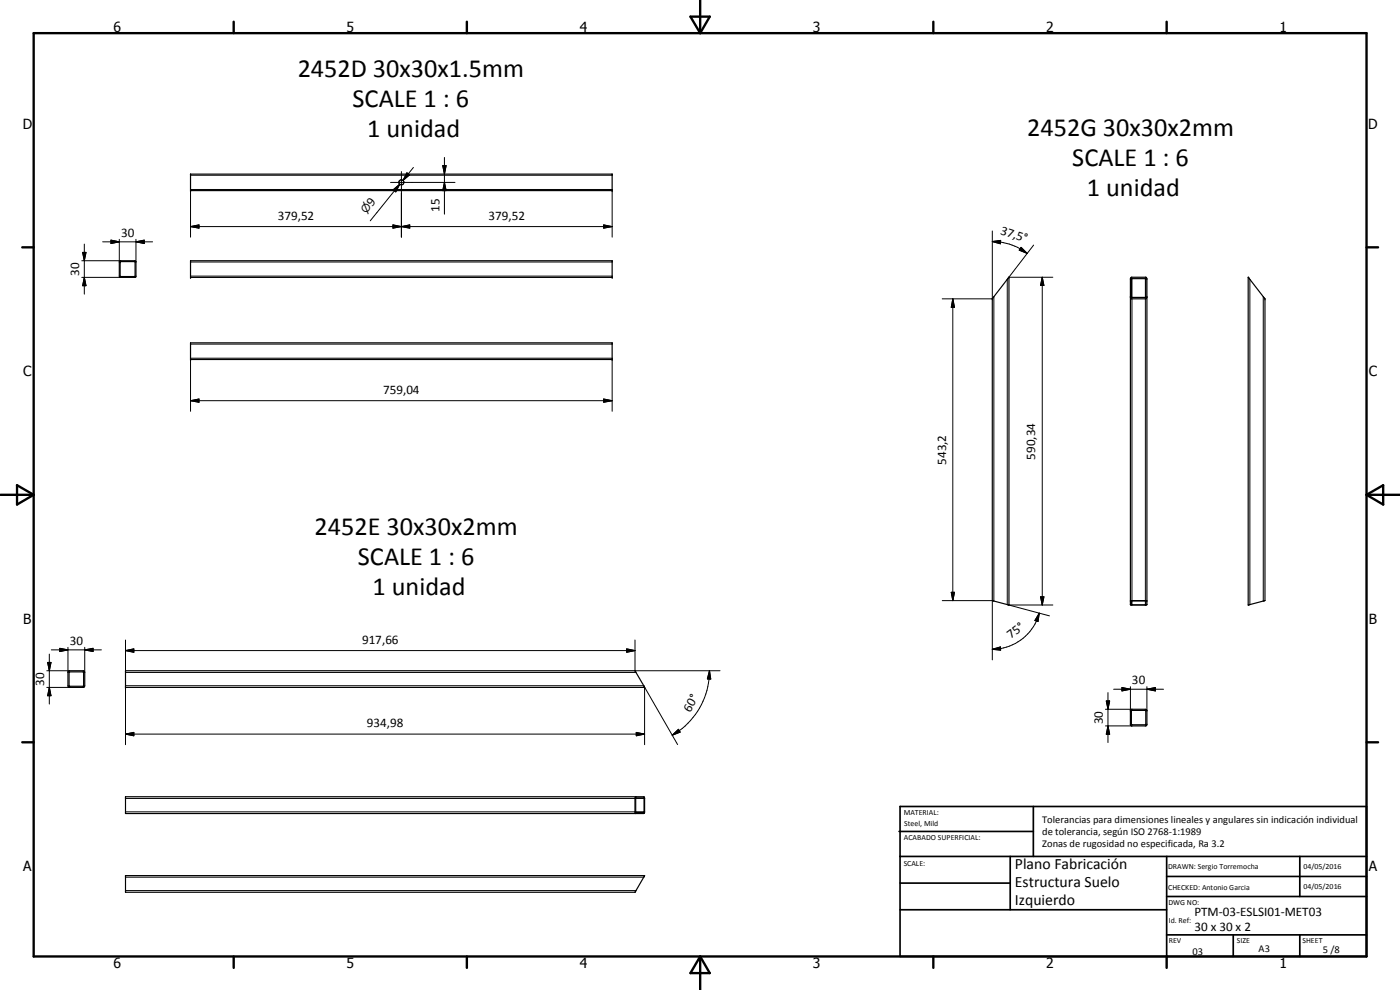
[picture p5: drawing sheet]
<svg xmlns="http://www.w3.org/2000/svg" width="420mm" height="297mm" viewBox="0 0 420 297" stroke-linecap="round" stroke-linejoin="round" font-family="sans-serif">
<g fill="none" stroke="#000" stroke-width=".35">
<path d="M57.2 52.2h126.5v5h-126.5zM35.9 78.4h4.8v4.7h-4.8zM36.1 78.5h4.4v4.4l-4.4 .1zM40.5 78.5h.1M57.2 78.2h126.5v5h-126.5zM302.7 83.2l.1 98.3-5-1.3v-90.5zM339.2 89.2l.4 .5h4.3l.3-.5M339.5 83.2h4.4l.3 .5v97.7l-.2 .1-4.8-.1v-97.7zM339.6 89.2h4.2v-5.6l-4.3 .1v5.4l.2 .1M343.8 89.2h-.1M374.6 83.2l5 6.5v90.5l-4.9 1.3zM374.6 83.2h.1"/>
<path d="M57.2 102.9h126.5v5h-126.5zM339.2 180.3h5M339.5 180.3v1.1M339.5 181.4h.1M339.5 180.3h.1M339.6 180.3h4.2l.1 1.1M339.6 181.4l.1 .1M343.8 181.4l-.1 .1M343.8 181.4h.1M20.6 201.3h4.6l.2 .5v3.9l-.2 .5h-4.6l-.2-.5v-3.9zM20.8 201.7l4.2-.1v4.3h-4.2zM37.7 201.3h152.9l2.9 4.9h-155.8z"/>
<path d="M339.3 213.1l.4-.3 4.3 .1 .2 .2-.1 4.6h-4.7zM339.6 213.2v4.2M339.6 217.4l.1 .1M339.7 213.1l4.2 .1v4.2l-4.2 .1M339.7 213.1l-.1 .1M37.7 239.1h155.5l.3 .3v4.3l-.3 .4h-155.5zM190.8 239.5l2.4-.1v4.4l-2.4-.1zM190.9 239.1l-.3 .3v4.3l.3 .4M193.3 243.6h-.1M190.6 267.7h.1M193.5 262.7h-155.8v5h152.9M193.5 262.7v.1"/>
<path d="M193.5 262.8l-2.9 4.9"/>
<circle cx="120.5" cy="54.7" r=".77"/>
</g>
<g fill="#000">
<circle cx="57.2" cy="57.2" r=".18"/>
<circle cx="57.2" cy="52.2" r=".18"/>
<circle cx="183.7" cy="57.2" r=".18"/>
<circle cx="183.7" cy="52.2" r=".18"/>
<circle cx="36.1" cy="78.5" r=".18"/>
<circle cx="57.2" cy="83.2" r=".18"/>
<circle cx="183.7" cy="83.2" r=".18"/>
<circle cx="297.8" cy="89.7" r=".18"/>
<circle cx="302.8" cy="83.2" r=".18"/>
<circle cx="379.6" cy="89.7" r=".18"/>
<circle cx="57.2" cy="107.9" r=".18"/>
<circle cx="183.7" cy="107.9" r=".18"/>
<circle cx="343.9" cy="180.3" r=".18"/>
<circle cx="37.7" cy="206.2" r=".18"/>
<circle cx="193.5" cy="206.2" r=".18"/>
</g>
<g fill="none" stroke="#000" stroke-width=".3">
<path d="M57.2 52.6h126.5M117.2 54.7h19.4M118 56.9l2-1.6-1.2 2.3zM120 55.3l-8.9 11M120.5 51.5v19.7M122.1 51.9l.8 .6-2 1.6zM124.1 50.2l-3.2 3.9M132.9 49.7h1l-.5 2.5zM133.4 54.7l.5 2.5h-1zM133.4 47.2v17.1M24.5 78.2h11.7M24.8 75.7h1l-.5 2.5z"/>
<path d="M25.3 73.2v15.1M30.8 72.6h15M33.3 72.1l2.5 .5-2.5 .5zM35.8 71.8v6.8M40.8 72.6l2.5-.5v1zM40.8 71.8v6.8M57.2 68l2.5-.5v1zM57.2 78.6h126.5M57.2 71.2v-14.3h126.5v14.3M57.2 68h126.5M117.9 67.5l2.6 .5-2.6 .5zM120.5 68l2.5-.5v1z"/>
<path d="M181.2 67.5l2.5 .5-2.5 .5zM297.8 72.5l2.5-.4v1.1zM297.8 69.3v20.4h-15M297.8 72.5a17.2 17.2 0 0 1 10.5 3.5M306.4 74.2l1.9 1.8-2.4-.9zM310.2 73.5l-7.9 10.3v97.6l12.6 3.4M24.5 83.2h11.7M25.3 83.2l.5 2.5h-1zM57.2 82.8h126.5M286 89.7l.5 2.5h-1zM286 89.7v90.5M298.3 89v91.3"/>
<path d="M302.8 83.2h13.2M312.8 83.2l.5 2.4h-1zM312.8 83.2v98.3M339.7 83.6v5.6M339.7 89.7v90.5M343.7 83.6v5.6M343.7 89.7v90.5M375.1 83.8v97.6M379.1 89v91.3M57.2 103.3h126.5M57.2 107.5h126.5M57.2 107.9v15.5"/>
<path d="M181.2 119.7l2.5 .5-2.5 .5zM183.7 107.9v15.5M57.2 120.2l2.5-.5v1zM57.2 120.2h126.5M285.5 177.7h1l-.5 2.5zM312.3 179.1h1l-.5 2.4zM14.3 198.8h1l-.5 2.5zM14.8 196.3v14.9M15.4 195h15M17.9 194.5l2.5 .5-2.5 .5zM20.4 194.2v7.6M25.4 195l2.5-.5v1z"/>
<path d="M25.4 194.2v7.6M37.7 195.2l2.5-.5v1zM37.7 195.2h152.9M37.7 192v9.3M188.1 194.7l2.5 .5-2.5 .5zM190.6 192v9.3h25.5M282.8 180.2h15v17.8M297.8 194.8l2.5-.7v1zM302.8 181.5h13.2M311.9 184l-.4 2.5-.9-.3zM311.9 184a14.6 14.6 0 0 1-14.1 10.8M339.7 180.3v1.2"/>
<path d="M343.7 180.3v1.2M14 201.3h6.9M14 206.2h6.9M14.8 206.2l.5 2.5h-1zM37.7 205.7h155.5l10.2 17.7M37.7 201.8h153.2M37.7 206.2v17.2M191 219.8l2.5 .5-2.5 .5zM193.5 206.2v17.2M212.9 201.3l.4 2.5-1-.1zM212.9 201.3a22.1 22.1 0 0 1-11.2 19.3M331.8 212.8h7.9"/>
<path d="M331.8 217.8h7.9M332 210.3h1l-.5 2.5zM332.5 217.8l.5 2.5h-1zM332.5 207.8v15M334.2 206.8h15M336.7 206.3l2.5 .5-2.5 .5zM339.2 206v7.3M344.2 206.8l2.5-.5v1zM344.2 206v7.3M37.7 220.3l2.5-.5v1zM37.7 239.6h152.9M37.7 220.3h155.8"/>
<path d="M190.8 239.6h2.5M201.7 220.6l1.9-1.8 .5 .9zM37.7 243.6h152.9M190.8 243.6h2.5M37.7 263.2h155.5M37.7 267.2h153.2"/>
</g>
<g fill="none" stroke="#000" stroke-width=".71">
<path d="M10.1 9.9h400v277.1h-400zM70.1 6.5v3.4M140.1 6.5v3.4M207.2 5h5.8l-2.9 4.9zM210.1 0v9.9M280.1 6.5v3.4M350.1 6.5v3.4M6.7 74.2h3.4M410.1 74.2h3.5M.1 148.5h10M5.1 145.6l5 2.9-5 2.9zM410.1 148.5h10"/>
<path d="M410.1 148.5l5-2.9v5.8zM6.7 222.7h3.4M410.1 222.7h3.5M70.1 287v3.4M140.1 287v3.4M210.1 287v10M210.1 287l2.9 5h-5.8zM280.1 287v3.4M350.1 287v3.4"/>
</g>
<g fill="none" stroke="#000" stroke-width=".51">
<path d="M269.8 249.5h40.3M270.1 242h140v45h-140zM270.1 257h140M303.2 257v16M310.1 242v15M350.1 257v30M390.1 257v12M270.1 265h33.1M270.1 273h80M350.1 269h60M350.1 263h60M350.1 280.5h60"/>
<path d="M370.1 280.5v6.5M390.1 280.5v6.5"/>
</g>
<g fill="#000">
<path d="M118 56.9l2-1.6-1.2 2.3zM122.1 51.9l.8 .6-2 1.6zM132.9 49.7h1l-.5 2.5zM133.4 54.7l.5 2.5h-1zM24.8 75.7h1l-.5 2.5zM33.3 72.1l2.5 .5-2.5 .5zM40.8 72.6l2.5-.5v1zM57.2 68l2.5-.5v1zM117.9 67.5l2.6 .5-2.6 .5zM120.5 68l2.5-.5v1zM181.2 67.5l2.5 .5-2.5 .5zM297.8 72.5l2.5-.4v1.1z"/>
<path d="M306.4 74.2l1.9 1.8-2.4-.9zM25.3 83.2l.5 2.5h-1zM286 89.7l.5 2.5h-1zM312.8 83.2l.5 2.4h-1zM57.2 120.2l2.5-.5v1zM181.2 119.7l2.5 .5-2.5 .5zM285.5 177.7h1l-.5 2.5zM312.3 179.1h1l-.5 2.4zM14.3 198.8h1l-.5 2.5zM17.9 194.5l2.5 .5-2.5 .5zM25.4 195l2.5-.5v1zM37.7 195.2l2.5-.5v1z"/>
<path d="M188.1 194.7l2.5 .5-2.5 .5zM297.8 194.8l2.5-.7v1zM311.9 184l-.4 2.5-.9-.3zM14.8 206.2l.5 2.5h-1zM37.7 220.3l2.5-.5v1zM201.7 220.6l1.9-1.8 .5 .9zM212.9 201.3l.4 2.5-1-.1zM332 210.3h1l-.5 2.5zM336.7 206.3l2.5 .5-2.5 .5zM344.2 206.8l2.5-.5v1zM191 219.8l2.5 .5-2.5 .5zM332.5 217.8l.5 2.5h-1z"/>
</g>
<g font-size="7.9">
<text x="89.4" y="23.2">2452D 30x30x1.5mm</text>
<text x="105.8" y="32.1">SCALE 1 : 6</text>
<text x="110.2" y="41.1">1 unidad</text>
<text x="308.3" y="40.9">2452G 30x30x2mm</text>
<text x="321.8" y="49.9">SCALE 1 : 6</text>
<text x="326.2" y="58.8">1 unidad</text>
<text x="94.4" y="160.7">2452E 30x30x2mm</text>
<text x="107.4" y="169.6">SCALE 1 : 6</text>
<text x="111.8" y="178.6">1 unidad</text>
</g>
<g font-size="4.7">
<text x="304.6" y="260.8">Plano Fabricación</text>
<text x="304.6" y="266.2">Estructura Suelo</text>
<text x="304.6" y="271.6">Izquierdo</text>
</g>
<g font-size="4.2">
<text x="34" y="9.6">6</text>
<text x="104" y="9.6">5</text>
<text x="174" y="9.6">4</text>
<text x="244" y="9.6">3</text>
<text x="314" y="9.6">2</text>
<text x="384" y="9.6">1</text>
<text x="6.8" y="38.7">D</text>
<text x="410.6" y="38.7">D</text>
<text x="7" y="112.9">C</text>
<text x="410.8" y="112.9">C</text>
<text x="7" y="187.1">B</text>
<text x="410.8" y="187.1">B</text>
<text x="7" y="261.4">A</text>
<text x="410.8" y="261.4">A</text>
<text x="34" y="290.4">6</text>
<text x="104" y="290.4">5</text>
<text x="174" y="290.4">4</text>
<text x="244" y="290.4">3</text>
<text x="314" y="290.4">2</text>
<text x="384" y="290.4">1</text>
</g>
<g font-size="3.9">
<text x="83.4" y="65.9">379,52</text>
<text x="111.7" y="62.1" transform="rotate(-51 111.7 62.1)">9</text>
<text x="131.9" y="63.5" transform="rotate(-90 131.9 63.5)">15</text>
<text x="146.6" y="65.9">379,52</text>
<text x="36.4" y="71">30</text>
<text x="300" y="70.1" transform="rotate(19 300 70.1)">37,5°</text>
<text x="23.8" y="82.8" transform="rotate(-90 23.8 82.8)">30</text>
<text x="115" y="118.2">759,04</text>
<text x="310.7" y="137.9" transform="rotate(-90 310.7 137.9)">590,34</text>
<text x="283.9" y="139.4" transform="rotate(-90 283.9 139.4)">543,2</text>
<text x="303.4" y="191.9" transform="rotate(-37 303.4 191.9)">75°</text>
<text x="20.9" y="193.5">30</text>
<text x="108.7" y="193.2">917,66</text>
<text x="13.3" y="205.8" transform="rotate(-90 13.3 205.8)">30</text>
<text x="339.7" y="205.2">30</text>
<text x="207.1" y="213.9" transform="rotate(-60 207.1 213.9)">60°</text>
<text x="110.1" y="218.2">934,98</text>
<text x="331" y="217.3" transform="rotate(-90 331 217.3)">30</text>
<text x="358.5" y="275">PTM-03-ESLSI01-MET03</text>
<text x="358.5" y="279.4">30 x 30 x 2</text>
</g>
<text font-size="3.3" x="109.9" y="64.3" transform="rotate(-51 109.9 64.3)">n</text>
<g font-size="3.1">
<text x="312.7" y="246.8">Tolerancias para dimensiones lineales y angulares sin indicación individual</text>
<text x="312.7" y="250.4">de tolerancia, según ISO 2768-1:1989</text>
<text x="312.7" y="254">Zonas de rugosidad no especificada, Ra 3.2</text>
<text x="357.9" y="286.4">03</text>
<text x="377.7" y="285.6">A3</text>
<text x="397" y="285.9">5 /8</text>
</g>
<g font-size="2.4">
<text x="271.2" y="244.4">MATERIAL:</text>
<text x="271.3" y="252">ACABADO SUPERFICIAL:</text>
<text x="271.4" y="247.9">Steel, Mild</text>
<text x="271.2" y="259.7">SCALE:</text>
<text x="350.6" y="260.8">DRAWN: Sergio Torremocha</text>
<text x="391.2" y="260.6">04/05/2016</text>
<text x="350.6" y="267">CHECKED: Antonio Garcia</text>
<text x="391.2" y="266.7">04/05/2016</text>
<text x="350.6" y="271.4">DWG NO:</text>
<text x="350.8" y="276.9">Id. Ref:</text>
<text x="350.8" y="282.8">REV</text>
<text x="371.2" y="282.9">SIZE</text>
<text x="390.9" y="282.9">SHEET</text>
</g>
</svg>
